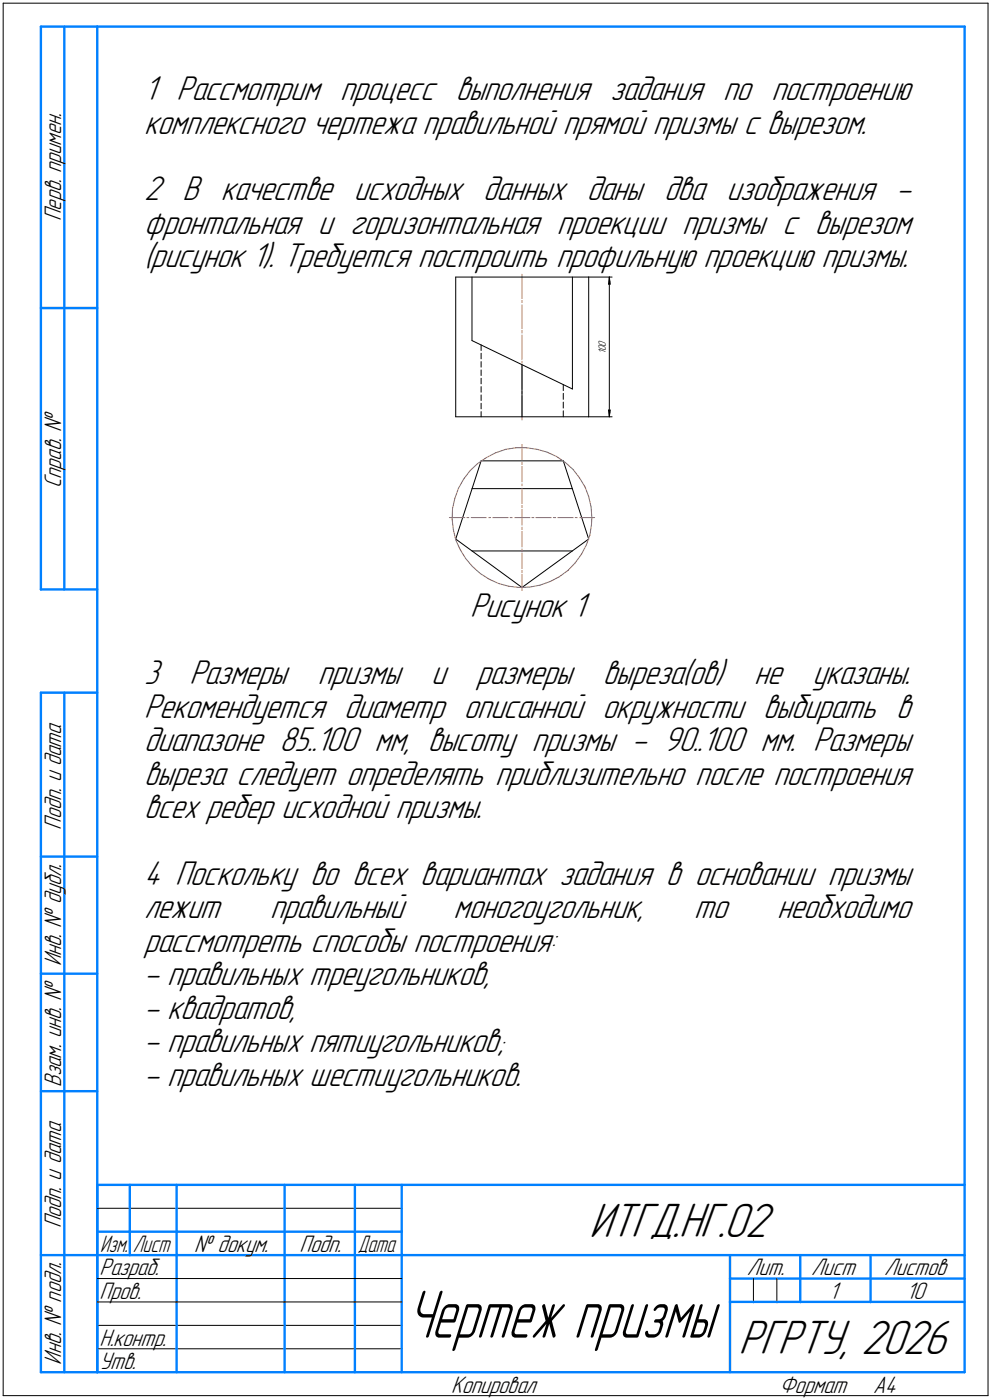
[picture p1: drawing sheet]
<svg xmlns="http://www.w3.org/2000/svg" width="212mm" height="299mm" viewBox="0 0 212 299" stroke-linecap="round" stroke-linejoin="round" font-family="sans-serif">
<g fill="none" stroke="#000" stroke-width=".21">
<path d="M.7 .7h210zM.7 .7v297zM210.7 .7v297zM97.2 59.1h28.4zM97.2 59.1v29.8zM100.7 59.1v13.5zM122.1 59.1v23.9zM125.6 59.1v29.8zM125.6 59.1h5zM130 59.1l-.2 1.5zM130 59.1l.1 1.5zM130 59.1v29.8z"/>
<path d="M100.7 72.6l21.4 10.4zM102.6 78.9v1.2zM102.6 77.1v1.2zM102.6 75.4v1.1zM102.6 73.6v1.2zM111.3 77.8v11.1zM130 60.5l-.2 .1zM130 60.5l.1 .1zM97.2 88.9h28.4zM102.6 98.3h17.5zM102.6 98.3l-5.4 16.7zM102.6 87.8v1.1z"/>
<path d="M102.6 86v1.2zM102.6 84.2v1.2zM102.6 82.5v1.2zM102.6 80.7v1.2zM120.1 98.3l5.5 16.7zM120.1 87.6v1.3zM120.1 85.8v1.2zM120.1 83.9v1.3zM120.1 82v1.3zM125.6 88.9h5zM129.8 87.5l.2 .1zM129.8 87.5l.2 1.4z"/>
<path d="M130 87.6l.1-.1zM130.1 87.5l-.1 1.4zM97.2 115l14.1 10.3zM100.7 104.2h21.4zM100.7 117.5h21.4zM111.3 125.3l14.3-10.3zM20.7 257.7h65zM20.7 272.7h17zM20.7 277.7h17zM37.7 272.7h23zM37.7 277.7h23zM60.7 272.7h15z"/>
<path d="M60.7 277.7h15zM75.7 272.7h10zM75.7 277.7h10zM160.7 272.7v5zM165.7 272.7v5zM.7 297.7h210zM20.7 282.7h65zM20.7 287.7h65z"/>
</g>
<g fill="none" stroke="#0080ff" stroke-width=".51">
<path d="M8.7 5.7v120zM8.7 5.7h12zM13.7 5.7v120zM20.7 5.7h185zM20.7 5.7v287zM205.7 5.7v287zM8.7 65.7h12zM8.7 125.7h12zM8.7 147.7v145zM8.7 147.7h12zM13.7 147.7v145zM8.7 182.7h12z"/>
<path d="M8.7 207.7h12zM8.7 232.7h12zM20.7 252.7h185zM20.7 252.7v40zM27.7 252.7v15zM37.7 252.7v25zM60.7 252.7v25zM75.7 252.7v25zM85.7 252.7v40zM8.7 267.7h12zM20.7 262.7h7zM20.7 267.7h7z"/>
<path d="M27.7 262.7h10zM27.7 267.7h10zM37.7 277.7v15zM37.7 262.7h23zM37.7 267.7h23zM60.7 277.7v15zM60.7 262.7h15zM60.7 267.7h15zM75.7 277.7v15zM75.7 262.7h10zM75.7 267.7h10zM85.7 267.7h120z"/>
<path d="M155.7 267.7v25zM155.7 272.7h15zM155.7 277.7h5zM160.7 277.7h5zM165.7 277.7h5zM170.7 267.7v10zM170.7 272.7h35zM170.7 277.7h15zM185.7 267.7v10zM185.7 277.7h20zM8.7 292.7h12zM20.7 292.7h185z"/>
</g>
<g fill="none" stroke="#ff8000" stroke-width=".21">
<path d="M111.3 58.5v5.2zM111.3 78v5.1zM111.3 77v.5zM111.3 71.5v5.1zM111.3 70.5v.5zM111.3 65v5.1zM111.3 64.1v.4zM111.3 84.4v5.2zM111.3 83.5v.5zM111.3 94.8v3.3zM111.3 98.6v.5zM111.3 99.5v3.3z"/>
<path d="M95.8 110.4h3.3zM99.6 110.4h.4zM100.5 110.4h3.2zM104.2 110.4h.4zM105.1 110.4h3.3zM108.8 110.4h.5zM109.7 110.4h1.6zM111.3 110.4h1.7zM111.3 117.9v3.3zM111.3 117.1v.4zM111.3 113.4v3.3zM111.3 112.4v.5z"/>
<path d="M111.3 110.4v1.6zM111.3 103.2v.4zM111.3 104.1v3.3zM111.3 107.9v.4zM111.3 108.7v1.7zM113.5 110.4h.4zM114.3 110.4h3.3zM118 110.4h.5zM119 110.4h3.3zM122.7 110.4h.4zM123.6 110.4h3.2zM111.3 122.6v3.3z"/>
<path d="M111.3 121.7v.5z"/>
</g>
<g fill="none" stroke="#c52b79" stroke-width=".21">
<path d="M101.9 98.9l1.8-1.3zM103.7 97.6l2-1zM105.7 96.6l2.2-.8zM107.9 95.8l2.2-.3zM110.1 95.5h2.2zM112.3 95.5l2.3 .3zM114.6 95.8l2.1 .6zM116.7 96.4l2 1zM118.7 97.4l1.9 1.2zM120.6 98.6l1.7 1.6zM96.4 110.7l.3 2.2zM96.5 108.5l-.1 2.2z"/>
<path d="M96.7 112.9l.5 2.2zM97 106.3l-.5 2.2zM97.2 115.1l.9 2.1zM97.8 104.1l-.8 2.2zM98.1 117.2l1.2 1.9zM98.9 102.2l-1.1 1.9zM99.3 119.1l1.5 1.7zM100.2 100.4l1.7-1.5zM100.2 100.4l-1.3 1.8zM122.3 100.2l1.3 1.7zM123.6 101.9l1.2 2zM124 118.2l-1.3 1.9z"/>
<path d="M124.8 103.9l.8 2zM125.1 116.2l-1.1 2zM125.6 105.9l.5 2.2zM125.8 114.1l-.7 2.1zM126.1 108.1l.1 2.3zM126.2 111.9l-.4 2.2zM126.2 110.4v1.5zM100.8 120.8l1.6 1.5zM102.4 122.3l1.9 1.2zM104.3 123.5l2 1zM106.3 124.5l2.2 .6zM108.5 125.1l2.2 .2z"/>
<path d="M110.7 125.3l2.3-.1zM113 125.2l2.2-.4zM115.2 124.8l2.1-.8zM117.3 124l2-1zM119.3 123l1.9-1.3zM122.7 120.1l-1.5 1.6z"/>
</g>
<g fill="#fff" stroke="#fff" stroke-width=".21">
<path d="M127.5 72.5h2.1zM127.5 72.6h2.1zM127.5 72.6h2.1zM127.5 72.7h2.1zM127.5 72.8h2.1zM127.5 72.9h2.1zM127.5 73h2.1zM127.5 73.1h2.1zM127.5 73.2h2.1zM127.5 73.2h2.1zM127.5 73.3h2.1zM127.5 73.4h2.1zM127.5 73.5h2.1zM127.5 73.6h2.1zM127.5 73.7h2.1zM127.5 73.7h2.1zM127.5 73.8h2.1zM127.5 73.9h2.1zM127.5 74h2.1zM127.5 74.1h2.1zM127.5 74.2h2.1zM127.5 74.3h2.1zM127.5 74.3h2.1zM127.5 74.4h2.1zM127.5 74.5h2.1zM127.5 74.6h2.1zM127.5 74.7h2.1zM127.5 74.8h2.1zM127.5 74.8h2.1zM127.5 74.9h2.1zM127.5 75h2.1zM127.5 75.1h2.1zM127.5 75.2h2.1zM127.5 75.3h2.1zM127.5 75.4h2.1zM127.5 75.4h2.1z"/>
<path d="M129.9 59.4h.2zM129.9 59.4h.2zM129.8 59.5h.4zM129.8 59.6h.4zM129.7 59.7h.5zM129.7 59.8h.6zM129.7 59.9h.6zM129.7 59.9h.6zM129.7 60h.6zM129.7 60.1h.6zM129.7 60.2h.6zM129.7 60.3h.6zM129.7 60.4h.6zM129.7 60.5h.6zM129.7 60.5h.6zM129.7 60.6h.6zM129.7 60.7h.6z"/>
<path d="M129.6 87.3h.7zM129.7 87.4h.6zM129.7 87.5h.6zM129.7 87.5h.6zM129.7 87.6h.6zM129.7 87.7h.6zM129.7 87.8h.6zM129.7 87.9h.6zM129.7 88h.6zM129.7 88.1h.6zM129.7 88.1h.6zM129.7 88.2h.6zM129.7 88.3h.6zM129.7 88.4h.5zM129.8 88.5h.4zM129.8 88.6h.3zM129.9 88.6h.2zM129.9 88.7h.1z"/>
</g>
<g fill="#000" stroke="#000" stroke-width=".21">
<path d="M130 59.9h.1zM130 60h.1zM130 60.1h.1zM130 60.2h.1zM130 60.3h.1zM130 60.4h.1zM130 60.5h.1z"/>
<path d="M130 87.6h.1zM130 87.7h.1zM130 87.8h.1zM130 87.9h.1zM130 88h.1zM130 88.1h.1zM130 88.1h.1z"/>
</g>
<text font-size="15.3" x="86.5" y="285.3">Чертеж призмы</text>
<g font-size="10.9">
<text x="125.7" y="263.8">ИТГД.НГ.02</text>
<text x="157.5" y="288.8">РГРТУ, 2026</text>
</g>
<g font-size="7.8">
<text x="30.7" y="21.4">1 Рассмотрим процесс выполнения задания по построению</text>
<text x="30.7" y="28.5">комплексного чертежа правильной прямой призмы с вырезом.</text>
<text x="30.7" y="42.8">2 В качестве исходных данных даны два изображения -</text>
<text x="30.7" y="49.9">фронтальная и горизонтальная проекции призмы с вырезом</text>
<text x="30.7" y="57">(рисунок 1). Требуется построить профильную проекцию призмы.</text>
<text x="100.3" y="131.7">Рисунок 1</text>
<text x="30.7" y="145.9">3</text>
<text x="40.4" y="145.9">Размеры</text>
<text x="67.8" y="145.9">призмы</text>
<text x="92" y="145.9">и</text>
<text x="101.6" y="145.9">размеры</text>
<text x="128.6" y="145.9">выреза(ов)</text>
<text x="160.9" y="145.9">не</text>
<text x="173.3" y="145.9">указаны.</text>
<text x="30.7" y="153.1">Рекомендуется диаметр описанной окружности выбирать в</text>
<text x="30.7" y="160.2">диапазоне 85..100 мм, высоту призмы - 90..100 мм. Размеры</text>
<text x="30.7" y="167.3">выреза следует определять приблизительно после построения</text>
<text x="30.7" y="174.5">всех ребер исходной призмы.</text>
<text x="30.7" y="188.8">4 Поскольку во всех вариантах задания в основании призмы</text>
<text x="30.7" y="195.9">лежит</text>
<text x="57.6" y="195.9">правильный</text>
<text x="96.7" y="195.9">моногоугольник,</text>
<text x="148" y="195.9">то</text>
<text x="165.8" y="195.9">необходимо</text>
<text x="30.7" y="203">рассмотреть способы построения:</text>
<text x="30.7" y="210.2">- правильных треугольников,</text>
<text x="30.7" y="217.3">- квадратов,</text>
<text x="30.7" y="224.4">- правильных пятиугольников;</text>
<text x="30.7" y="231.6">- правильных шестиугольников.</text>
</g>
<g font-size="5.4">
<text x="13" y="47.1" transform="rotate(-90 13 47.1)">Перв. примен.</text>
<text x="13" y="104.1" transform="rotate(-90 13 104.1)">Справ. №</text>
<text x="13" y="177" transform="rotate(-90 13 177)">Подп. и дата</text>
<text x="13" y="206.1" transform="rotate(-90 13 206.1)">Инв. № дубл.</text>
<text x="13" y="231.8" transform="rotate(-90 13 231.8)">Взам. инв. №</text>
<text x="13" y="262" transform="rotate(-90 13 262)">Подп. и дата</text>
<text x="41.4" y="267">№ докум.</text>
<text x="63.9" y="267">Подп.</text>
<text x="21.2" y="272">Разраб.</text>
<text x="159.3" y="272">Лит.</text>
<text x="173" y="272">Лист</text>
<text x="188.6" y="272">Листов</text>
<text x="21.2" y="277">Пров.</text>
<text x="176.9" y="277">1</text>
<text x="193.3" y="277">10</text>
<text x="21.2" y="287">Н.контр.</text>
<text x="13" y="291.1" transform="rotate(-90 13 291.1)">Инв. № подл.</text>
<text x="21.2" y="292">Утв.</text>
<text x="96.3" y="297">Копировал</text>
<text x="166.3" y="297">Формат</text>
<text x="186.3" y="297">A4</text>
</g>
<g font-size="5.3">
<text x="21.4" y="267">Изм.</text>
<text x="28.4" y="267">Лист</text>
<text x="76.4" y="267">Дата</text>
</g>
<g font-size="2.4">
<text x="129.2" y="75.6" transform="rotate(-90 129.2 75.6)">1</text>
<text x="129.2" y="74.9" transform="rotate(-90 129.2 74.9)">0</text>
<text x="129.2" y="74" transform="rotate(-90 129.2 74)">0</text>
</g>
</svg>
